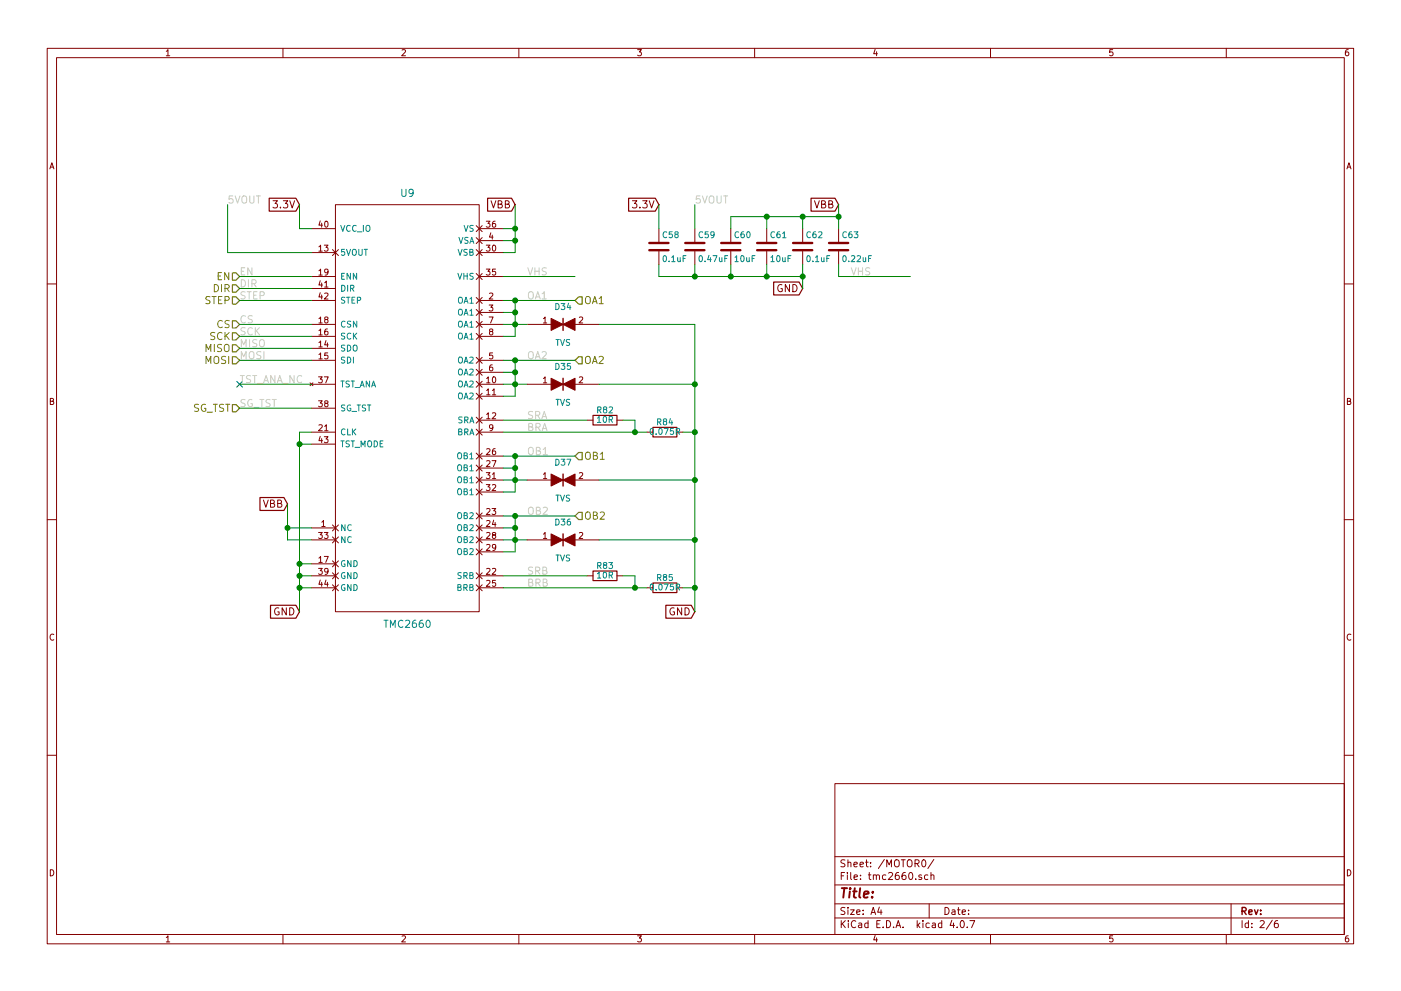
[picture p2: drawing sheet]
EESchema Schematic File Version 2
LIBS:Smoothie2Standard-rescue
LIBS:power
LIBS:device
LIBS:transistors
LIBS:conn
LIBS:linear
LIBS:regul
LIBS:74xx
LIBS:cmos4000
LIBS:adc-dac
LIBS:memory
LIBS:xilinx
LIBS:microcontrollers
LIBS:dsp
LIBS:microchip
LIBS:analog_switches
LIBS:motorola
LIBS:texas
LIBS:intel
LIBS:audio
LIBS:interface
LIBS:digital-audio
LIBS:philips
LIBS:display
LIBS:cypress
LIBS:siliconi
LIBS:opto
LIBS:atmel
LIBS:contrib
LIBS:valves
LIBS:a4982
LIBS:ap2511
LIBS:ksz8081rna
LIBS:lm1117
LIBS:lpc43xxfet256
LIBS:microsd
LIBS:q_nmos_sssgd
LIBS:r78e
LIBS:spi_flash
LIBS:a8498
LIBS:s29glxxxs
LIBS:tmc2660
LIBS:rj45-hr911105a
LIBS:tc4427a
LIBS:Smoothie2Standard-cache
EELAYER 25 0
EELAYER END
$Descr A4 11693 8268
encoding utf-8
Sheet 2 6
Title ""
Date ""
Rev ""
Comp ""
Comment1 ""
Comment2 ""
Comment3 ""
Comment4 ""
$EndDescr
$Comp
L TMC2660-RESCUE-Smoothie2Standard U9
U 1 1
P 3400 3600
AR Path="/59AC699D/59AC708D" Ref="U9"  Part="1" 
AR Path="/59AC90D3/59AC708D" Ref="U10"  Part="1" 
AR Path="/59AC9446/59AC708D" Ref="U11"  Part="1" 
AR Path="/59AC956E/59AC708D" Ref="U12"  Part="1" 
AR Path="/59AC708D" Ref="U12"  Part="1" 
F 0 "U12" H 3400 5600 60  0000 C CNN
F 1 "TMC2660" H 3400 2000 60  0000 C CNN
F 2 "QFP:LQFP-44_10x10mm_Pitch0.8mm" H 3400 3600 60  0001 C CNN
F 3 "" H 3400 3600 60  0001 C CNN
	1    3400 3600
	1    0    0    -1  
$EndComp
$Comp
L C C58
U 1 1
P 5500 2050
AR Path="/59AC699D/59C5F0B7" Ref="C58"  Part="1" 
AR Path="/59AC90D3/59C5F0B7" Ref="C64"  Part="1" 
AR Path="/59AC9446/59C5F0B7" Ref="C70"  Part="1" 
AR Path="/59AC956E/59C5F0B7" Ref="C76"  Part="1" 
F 0 "C76" H 5525 2150 50  0000 L CNN
F 1 "0.1uF" H 5525 1950 50  0000 L CNN
F 2 "Capacitors_SMD:C_0402" H 5538 1900 50  0001 C CNN
F 3 "" H 5500 2050 50  0000 C CNN
	1    5500 2050
	1    0    0    -1  
$EndComp
$Comp
L C C60
U 1 1
P 6100 2050
AR Path="/59AC699D/59C5F1BC" Ref="C60"  Part="1" 
AR Path="/59AC90D3/59C5F1BC" Ref="C66"  Part="1" 
AR Path="/59AC9446/59C5F1BC" Ref="C72"  Part="1" 
AR Path="/59AC956E/59C5F1BC" Ref="C78"  Part="1" 
F 0 "C78" H 6125 2150 50  0000 L CNN
F 1 "10uF" H 6125 1950 50  0000 L CNN
F 2 "Capacitors_SMD:C_1206" H 6138 1900 50  0001 C CNN
F 3 "" H 6100 2050 50  0000 C CNN
	1    6100 2050
	1    0    0    -1  
$EndComp
$Comp
L C C61
U 1 1
P 6400 2050
AR Path="/59AC699D/59C5F1E1" Ref="C61"  Part="1" 
AR Path="/59AC90D3/59C5F1E1" Ref="C67"  Part="1" 
AR Path="/59AC9446/59C5F1E1" Ref="C73"  Part="1" 
AR Path="/59AC956E/59C5F1E1" Ref="C79"  Part="1" 
F 0 "C79" H 6425 2150 50  0000 L CNN
F 1 "10uF" H 6425 1950 50  0000 L CNN
F 2 "Capacitors_SMD:C_1206" H 6438 1900 50  0001 C CNN
F 3 "" H 6400 2050 50  0000 C CNN
	1    6400 2050
	1    0    0    -1  
$EndComp
$Comp
L C C62
U 1 1
P 6700 2050
AR Path="/59AC699D/59C5F205" Ref="C62"  Part="1" 
AR Path="/59AC90D3/59C5F205" Ref="C68"  Part="1" 
AR Path="/59AC9446/59C5F205" Ref="C74"  Part="1" 
AR Path="/59AC956E/59C5F205" Ref="C80"  Part="1" 
F 0 "C80" H 6725 2150 50  0000 L CNN
F 1 "0.1uF" H 6725 1950 50  0000 L CNN
F 2 "Capacitors_SMD:C_0402" H 6738 1900 50  0001 C CNN
F 3 "" H 6700 2050 50  0000 C CNN
	1    6700 2050
	1    0    0    -1  
$EndComp
$Comp
L C C63
U 1 1
P 7000 2050
AR Path="/59AC699D/59C5F371" Ref="C63"  Part="1" 
AR Path="/59AC90D3/59C5F371" Ref="C69"  Part="1" 
AR Path="/59AC9446/59C5F371" Ref="C75"  Part="1" 
AR Path="/59AC956E/59C5F371" Ref="C81"  Part="1" 
F 0 "C81" H 7025 2150 50  0000 L CNN
F 1 "0.22uF" H 7025 1950 50  0000 L CNN
F 2 "Capacitors_SMD:C_0402" H 7038 1900 50  0001 C CNN
F 3 "" H 7000 2050 50  0000 C CNN
	1    7000 2050
	1    0    0    -1  
$EndComp
$Comp
L C C59
U 1 1
P 5800 2050
AR Path="/59AC699D/59C5F3C9" Ref="C59"  Part="1" 
AR Path="/59AC90D3/59C5F3C9" Ref="C65"  Part="1" 
AR Path="/59AC9446/59C5F3C9" Ref="C71"  Part="1" 
AR Path="/59AC956E/59C5F3C9" Ref="C77"  Part="1" 
F 0 "C77" H 5825 2150 50  0000 L CNN
F 1 "0.47uF" H 5825 1950 50  0000 L CNN
F 2 "Capacitors_SMD:C_0402" H 5838 1900 50  0001 C CNN
F 3 "" H 5800 2050 50  0000 C CNN
	1    5800 2050
	1    0    0    -1  
$EndComp
NoConn ~ 2000 3200
Text Label 1900 1700 0    60   ~ 0
5VOUT
Text GLabel 2500 1700 0    60   Input ~ 0
3.3V
Text GLabel 5500 1700 0    60   Input ~ 0
3.3V
Text GLabel 7000 1700 0    60   Input ~ 0
VBB
Text Label 5800 1700 0    60   ~ 0
5VOUT
Text GLabel 6700 2400 0    60   Input ~ 0
GND
Text GLabel 2500 5100 0    60   Input ~ 0
GND
Text Label 7100 2300 0    60   ~ 0
VHS
Text GLabel 4300 1700 0    60   Input ~ 0
VBB
Text Label 4400 2300 0    60   ~ 0
VHS
Text Label 2000 2300 0    60   ~ 0
EN
Text Label 2000 2400 0    60   ~ 0
DIR
Text Label 2000 2500 0    60   ~ 0
STEP
Text Label 2000 2700 0    60   ~ 0
CS
Text Label 2000 2800 0    60   ~ 0
SCK
Text Label 2000 2900 0    60   ~ 0
MISO
Text Label 2000 3000 0    60   ~ 0
MOSI
Text Label 2000 3200 0    60   ~ 0
TST_ANA_NC
Text Label 2000 3400 0    60   ~ 0
SG_TST
Text Label 4400 2500 0    60   ~ 0
OA1
Text Label 4400 3000 0    60   ~ 0
OA2
Text Label 4400 3800 0    60   ~ 0
OB1
Text Label 4400 4300 0    60   ~ 0
OB2
$Comp
L R R82
U 1 1
P 5050 3500
AR Path="/59AC699D/59C6D417" Ref="R82"  Part="1" 
AR Path="/59AC90D3/59C6D417" Ref="R86"  Part="1" 
AR Path="/59AC9446/59C6D417" Ref="R90"  Part="1" 
AR Path="/59AC956E/59C6D417" Ref="R94"  Part="1" 
F 0 "R94" V 5130 3500 50  0000 C CNN
F 1 "10R" V 5050 3500 50  0000 C CNN
F 2 "Resistors_SMD:R_0402" V 4980 3500 50  0001 C CNN
F 3 "" H 5050 3500 50  0000 C CNN
	1    5050 3500
	0    -1   -1   0   
$EndComp
$Comp
L R R83
U 1 1
P 5050 4800
AR Path="/59AC699D/59C6D4C4" Ref="R83"  Part="1" 
AR Path="/59AC90D3/59C6D4C4" Ref="R87"  Part="1" 
AR Path="/59AC9446/59C6D4C4" Ref="R91"  Part="1" 
AR Path="/59AC956E/59C6D4C4" Ref="R95"  Part="1" 
F 0 "R95" V 5130 4800 50  0000 C CNN
F 1 "10R" V 5050 4800 50  0000 C CNN
F 2 "Resistors_SMD:R_0402" V 4980 4800 50  0001 C CNN
F 3 "" H 5050 4800 50  0000 C CNN
	1    5050 4800
	0    -1   -1   0   
$EndComp
Text Label 4400 3500 0    60   ~ 0
SRA
Text Label 4400 4800 0    60   ~ 0
SRB
$Comp
L R R84
U 1 1
P 5550 3600
AR Path="/59AC699D/59C6D769" Ref="R84"  Part="1" 
AR Path="/59AC90D3/59C6D769" Ref="R88"  Part="1" 
AR Path="/59AC9446/59C6D769" Ref="R92"  Part="1" 
AR Path="/59AC956E/59C6D769" Ref="R96"  Part="1" 
F 0 "R96" V 5630 3600 50  0000 C CNN
F 1 "0.075R" V 5550 3600 50  0000 C CNN
F 2 "Resistors_SMD:R_1210" V 5480 3600 50  0001 C CNN
F 3 "" H 5550 3600 50  0000 C CNN
	1    5550 3600
	0    -1   -1   0   
$EndComp
$Comp
L R R85
U 1 1
P 5550 4900
AR Path="/59AC699D/59C6D81C" Ref="R85"  Part="1" 
AR Path="/59AC90D3/59C6D81C" Ref="R89"  Part="1" 
AR Path="/59AC9446/59C6D81C" Ref="R93"  Part="1" 
AR Path="/59AC956E/59C6D81C" Ref="R97"  Part="1" 
F 0 "R97" V 5630 4900 50  0000 C CNN
F 1 "0.075R" V 5550 4900 50  0000 C CNN
F 2 "Resistors_SMD:R_1210" V 5480 4900 50  0001 C CNN
F 3 "" H 5550 4900 50  0000 C CNN
	1    5550 4900
	0    -1   -1   0   
$EndComp
Text GLabel 5800 5100 0    60   Input ~ 0
GND
Text HLabel 2000 2300 0    60   Input ~ 0
EN
Text HLabel 2000 2400 0    60   Input ~ 0
DIR
Text HLabel 2000 2500 0    60   Input ~ 0
STEP
Text HLabel 2000 2700 0    60   Input ~ 0
CS
Text HLabel 2000 2800 0    60   Input ~ 0
SCK
Text HLabel 2000 2900 0    60   Input ~ 0
MISO
Text HLabel 2000 3000 0    60   Input ~ 0
MOSI
Text HLabel 2000 3400 0    60   Input ~ 0
SG_TST
Text HLabel 4800 2500 2    60   Input ~ 0
OA1
Text HLabel 4800 3000 2    60   Input ~ 0
OA2
Text HLabel 4800 3800 2    60   Input ~ 0
OB1
Text HLabel 4800 4300 2    60   Input ~ 0
OB2
$Comp
L TVS D34
U 1 1
P 4700 2700
AR Path="/59AC699D/59C9FF55" Ref="D34"  Part="1" 
AR Path="/59AC90D3/59C9FF55" Ref="D38"  Part="1" 
AR Path="/59AC9446/59C9FF55" Ref="D42"  Part="1" 
AR Path="/59AC956E/59C9FF55" Ref="D46"  Part="1" 
F 0 "D46" H 4700 2850 50  0000 C CNN
F 1 "TVS" H 4700 2550 50  0000 C CNN
F 2 "SmoothieboardLib:SMA_Standard" H 4700 2700 50  0001 C CNN
F 3 "" H 4700 2700 50  0000 C CNN
	1    4700 2700
	1    0    0    -1  
$EndComp
Wire Wire Line
	2600 3700 2500 3700
Wire Wire Line
	2500 3600 2500 5100
Wire Wire Line
	2500 4700 2600 4700
Wire Wire Line
	2500 4800 2600 4800
Connection ~ 2500 4700
Wire Wire Line
	2500 4900 2600 4900
Connection ~ 2500 4800
Wire Wire Line
	2600 3600 2500 3600
Connection ~ 2500 3700
Wire Wire Line
	2000 3400 2600 3400
Wire Wire Line
	2000 3200 2600 3200
Wire Wire Line
	2000 2700 2600 2700
Wire Wire Line
	2000 2800 2600 2800
Wire Wire Line
	2000 2900 2600 2900
Wire Wire Line
	2000 3000 2600 3000
Wire Wire Line
	2000 2300 2600 2300
Wire Wire Line
	2000 2400 2600 2400
Wire Wire Line
	2000 2500 2600 2500
Wire Wire Line
	2500 1700 2500 1900
Wire Wire Line
	2500 1900 2600 1900
Wire Wire Line
	1900 1700 1900 2100
Wire Wire Line
	1900 2100 2600 2100
Wire Wire Line
	5500 1700 5500 1900
Wire Wire Line
	6100 1800 7000 1800
Wire Wire Line
	6400 1800 6400 1900
Wire Wire Line
	6700 1800 6700 1900
Connection ~ 6400 1800
Wire Wire Line
	7000 1700 7000 1900
Connection ~ 6700 1800
Wire Wire Line
	5800 1700 5800 1900
Wire Wire Line
	6100 1800 6100 1900
Connection ~ 7000 1800
Wire Wire Line
	5500 2200 5500 2300
Wire Wire Line
	5500 2300 6700 2300
Wire Wire Line
	5800 2300 5800 2200
Wire Wire Line
	6100 2300 6100 2200
Connection ~ 5800 2300
Wire Wire Line
	6400 2300 6400 2200
Connection ~ 6100 2300
Wire Wire Line
	6700 2200 6700 2400
Connection ~ 6400 2300
Connection ~ 6700 2300
Connection ~ 2500 4900
Wire Wire Line
	7000 2200 7000 2300
Wire Wire Line
	7000 2300 7600 2300
Wire Wire Line
	4800 2300 4200 2300
Wire Wire Line
	4300 2100 4200 2100
Wire Wire Line
	4300 1700 4300 2100
Wire Wire Line
	4300 2000 4200 2000
Wire Wire Line
	4200 1900 4300 1900
Connection ~ 4300 2000
Connection ~ 4300 1900
Wire Wire Line
	4200 2500 4800 2500
Wire Wire Line
	4200 2600 4300 2600
Connection ~ 4300 2500
Wire Wire Line
	4200 2700 4400 2700
Connection ~ 4300 2600
Wire Wire Line
	4300 2800 4200 2800
Connection ~ 4300 2700
Wire Wire Line
	4200 3000 4800 3000
Wire Wire Line
	4300 3000 4300 3300
Connection ~ 4300 3000
Wire Wire Line
	4200 3200 4400 3200
Connection ~ 4300 3100
Wire Wire Line
	4300 3300 4200 3300
Connection ~ 4300 3200
Wire Wire Line
	4200 3800 4800 3800
Wire Wire Line
	4200 3900 4300 3900
Connection ~ 4300 3800
Wire Wire Line
	4200 4000 4400 4000
Connection ~ 4300 3900
Wire Wire Line
	4300 4100 4200 4100
Connection ~ 4300 4000
Wire Wire Line
	4200 4300 4800 4300
Wire Wire Line
	4300 4300 4300 4600
Connection ~ 4300 4300
Wire Wire Line
	4200 4500 4400 4500
Connection ~ 4300 4400
Wire Wire Line
	4300 4600 4200 4600
Connection ~ 4300 4500
Wire Wire Line
	4200 3500 4900 3500
Wire Wire Line
	4900 4800 4200 4800
Wire Wire Line
	4200 3600 5400 3600
Wire Wire Line
	4200 4900 5400 4900
Wire Wire Line
	5200 3500 5300 3500
Wire Wire Line
	5300 3500 5300 3600
Connection ~ 5300 3600
Wire Wire Line
	5200 4800 5300 4800
Wire Wire Line
	5300 4800 5300 4900
Connection ~ 5300 4900
Wire Wire Line
	5800 3600 5700 3600
Wire Wire Line
	5800 2700 5800 5100
Wire Wire Line
	5800 4900 5700 4900
Connection ~ 5800 4900
Wire Wire Line
	4300 2500 4300 2800
Wire Wire Line
	4200 3100 4300 3100
Wire Wire Line
	4200 4400 4300 4400
Wire Wire Line
	4300 3800 4300 4100
$Comp
L TVS D35
U 1 1
P 4700 3200
AR Path="/59AC699D/59CA0279" Ref="D35"  Part="1" 
AR Path="/59AC90D3/59CA0279" Ref="D39"  Part="1" 
AR Path="/59AC9446/59CA0279" Ref="D43"  Part="1" 
AR Path="/59AC956E/59CA0279" Ref="D47"  Part="1" 
F 0 "D47" H 4700 3350 50  0000 C CNN
F 1 "TVS" H 4700 3050 50  0000 C CNN
F 2 "SmoothieboardLib:SMA_Standard" H 4700 3200 50  0001 C CNN
F 3 "" H 4700 3200 50  0000 C CNN
	1    4700 3200
	1    0    0    -1  
$EndComp
$Comp
L TVS D36
U 1 1
P 4700 4500
AR Path="/59AC699D/59CA02FD" Ref="D36"  Part="1" 
AR Path="/59AC90D3/59CA02FD" Ref="D40"  Part="1" 
AR Path="/59AC9446/59CA02FD" Ref="D44"  Part="1" 
AR Path="/59AC956E/59CA02FD" Ref="D48"  Part="1" 
F 0 "D48" H 4700 4650 50  0000 C CNN
F 1 "TVS" H 4700 4350 50  0000 C CNN
F 2 "SmoothieboardLib:SMA_Standard" H 4700 4500 50  0001 C CNN
F 3 "" H 4700 4500 50  0000 C CNN
	1    4700 4500
	1    0    0    -1  
$EndComp
$Comp
L TVS D37
U 1 1
P 4700 4000
AR Path="/59AC699D/59CA035B" Ref="D37"  Part="1" 
AR Path="/59AC90D3/59CA035B" Ref="D41"  Part="1" 
AR Path="/59AC9446/59CA035B" Ref="D45"  Part="1" 
AR Path="/59AC956E/59CA035B" Ref="D49"  Part="1" 
F 0 "D49" H 4700 4150 50  0000 C CNN
F 1 "TVS" H 4700 3850 50  0000 C CNN
F 2 "SmoothieboardLib:SMA_Standard" H 4700 4000 50  0001 C CNN
F 3 "" H 4700 4000 50  0000 C CNN
	1    4700 4000
	1    0    0    -1  
$EndComp
Wire Wire Line
	5000 4000 5800 4000
Connection ~ 5800 4000
Wire Wire Line
	5000 4500 5800 4500
Connection ~ 5800 4500
Wire Wire Line
	5000 3200 5800 3200
Connection ~ 5800 3600
Wire Wire Line
	5000 2700 5800 2700
Connection ~ 5800 3200
Text Label 4400 3600 0    60   ~ 0
BRA
Text Label 4400 4900 0    60   ~ 0
BRB
Text GLabel 2400 4200 0    60   Input ~ 0
VBB
Wire Wire Line
	2400 4200 2400 4500
Wire Wire Line
	2400 4500 2600 4500
Wire Wire Line
	2600 4400 2400 4400
Connection ~ 2400 4400
$EndSCHEMATC
